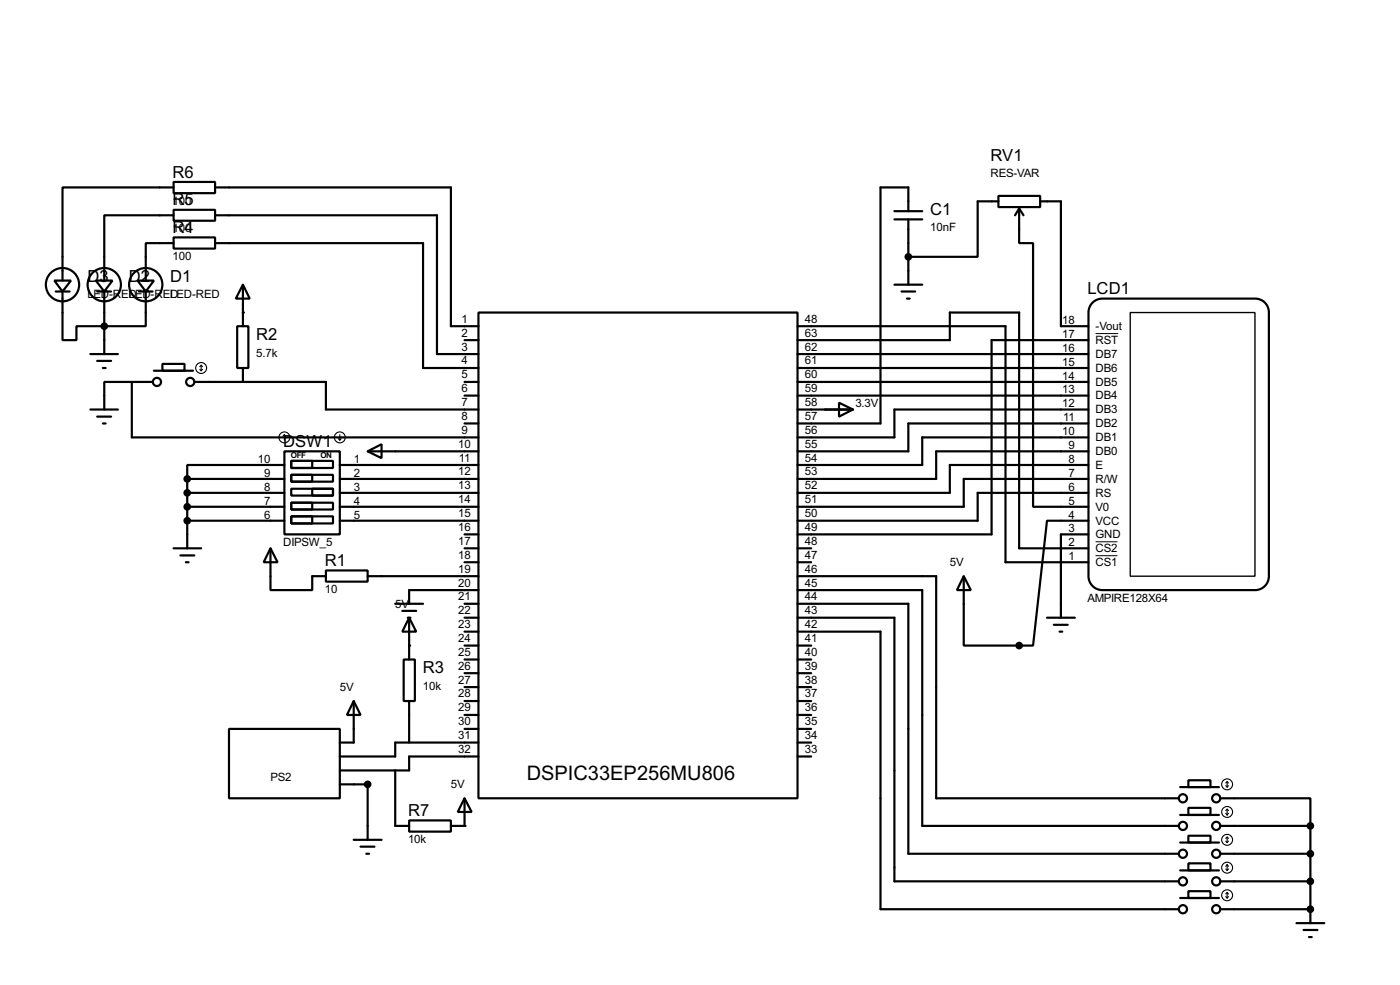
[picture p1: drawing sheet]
<svg xmlns="http://www.w3.org/2000/svg" width="256mm" height="180mm" viewBox="0 0 256 180" stroke-linecap="round" stroke-linejoin="round" font-family="sans-serif">
<g fill="none" stroke="#000" stroke-width=".4">
<path d="M31.8 38.4h7.6v2h-7.6zM31.8 33.3h7.6v2.1h-7.6zM31.8 34.3h-20.3v17.1M31.8 39.4h-12.7v12M39.4 39.4h40.7v25.4h5M39.4 34.3h43.2v25.4h2.5M163.9 38.7h5.1M166.4 38.7v-4.4h-5.1v43.2h-15.2M182.9 35.9h7.7v2h-7.7zM182.9 36.9h-3.8v10.1h-12.7M186.7 38.2v6.3h2.6v48.3h10.1M186.7 38.2l-.7 1.2"/>
<path d="M186.7 38.2l.8 1.2M190.6 36.9h3.8v22.8h5M10 51.4h3l-1.5 2zM10.2 53.4h2.6M11.5 53.4v8.9h2.5v-2.6h12.7v-6.3M17.6 51.4h3l-1.5 2zM17.8 53.4h2.6M19.1 53.4v11.4M25.2 51.4h3l-1.5 2zM25.5 53.4h2.5M31.8 43.5h7.6v2h-7.6zM31.8 44.5h-5.1v6.9"/>
<path d="M39.4 44.5h38.1v22.9h7.6M43.5 59.7h2v7.7h-2zM44.5 52.1l1.3 2.6h-2.6zM44.5 52.1v7.6M85.1 59.7h2.6zM87.7 57.2h58.4v88.9h-58.4zM146.1 59.7h2.5zM148.6 59.7h35.6v43.2h15.2M163.9 52.1h5.1M163.9 40.2h5.1M165.2 53.4h2.5M166.2 54.7h.5"/>
<path d="M166.4 40.2v11.9M200 55.6a2.55 2.55 0 0 1 2-.9h27.9a2.5 2.5 0 0 1 2.6 2.5v48.3a2.53 2.53 0 0 1-2.6 2.5h-27.9a2.56 2.56 0 0 1-2.6-2.5v-48.3l.1-.6zM16.6 75h5M16.6 64.8h5M17.8 66.1h2.6M17.8 76.3h2.6M18.9 77.5h.5M18.9 67.4h.5M24.2 69.9v10.2h60.9M28 69.9h-8.9v5.1M28.2 67.9h7.2M29.8 66.6h4v1.3h-4z"/>
<path d="M35.6 69.9h24.1v5.1h25.4M44.5 67.4v2.5M85.1 62.3h2.6zM85.1 64.8h2.6zM85.1 67.4h2.6zM85.1 69.9h2.6zM85.1 72.4h2.6zM85.1 75h2.6zM85.1 77.5h2.6zM146.1 62.3h27.9v-5.1h12.7v43.2h12.7M146.1 64.8h53.3M146.1 67.4h53.3"/>
<path d="M146.1 69.9h53.3M146.1 72.4h53.3M146.1 75h10.2M153.7 73.7l2.6 1.3-2.6 1.3zM199.4 75h-35.5v5.1h-17.8M199.4 77.5h-33v5.1h-20.3M199.4 62.3h-17.7v35.5h-35.6M34.3 87.7h17.8M34.3 87.7v12.7M34.3 90.2h17.8M34.3 92.8h17.8M34.3 95.3h17.8"/>
<path d="M52.1 82.6h10.2v15.2h-10.2zM52.1 85.1h-17.8v2.6M53.4 84.4h7.6v1.3h-7.6zM53.4 84.4h3.8v1.3h-3.8zM53.4 86.9h7.6v1.3h-7.6zM53.4 86.9h3.8v1.3h-3.8zM53.4 89.5h7.6v1.2h-7.6zM53.4 92h7.6v1.3h-7.6zM53.4 92h3.8v1.3h-3.8zM53.4 94.5h7.6v1.3h-7.6zM53.4 94.5h3.8v1.3h-3.8zM57.2 89.5h3.8v1.2h-3.8z"/>
<path d="M62.3 87.7h25.4M62.3 90.2h25.4M62.3 92.8h25.4M62.3 95.3h25.4M62.3 85.1h25.4M67.4 82.6l2.5-1.3v2.6zM67.4 82.6h20.3M85.1 80.1h2.6zM85.1 97.8h2.6M199.4 95.3h-7.6l-2.5 22.9h-12.7v-12.7M199.4 80.1h-30.4v5h-22.9M199.4 82.6h-27.9v5.1h-25.4"/>
<path d="M199.4 85.1h-25.4v5.1h-27.9M199.4 87.7h-22.8v5.1h-30.5M199.4 90.2h-20.3v5.1h-33M199.4 97.8h-5v15.3M31.8 100.4h5.1M33.1 101.7h2.5M34.1 102.9h.5M49.6 100.4l1.3 2.5h-2.6zM49.6 100.4v7.6h7.6v-2.5h2.5M59.7 104.4h7.7v2.1h-7.7zM67.4 105.5h20.3M72.4 110.5h5.1"/>
<path d="M73.7 111.8h2.6M74.7 113.1h.5M75 113.1l1.3 2.5h-2.6zM75 113.1v7.6M85.1 100.4h2.6M85.1 102.9h2.6M85.1 110.5h2.6M85.1 113.1h2.6M85.1 115.6h2.6M85.1 118.2h2.6M87.7 108h-12.7v2.5M146.1 100.4h2.5"/>
<path d="M146.1 102.9h2.5M146.1 105.5h25.4v40.6h44.5M146.1 108h22.9v43.2h47M146.1 110.5h20.3v45.8h49.6M146.1 113.1h17.8v48.2h52.1M146.1 115.6h15.2v50.8h54.7M146.1 118.2h2.5M176.6 105.5l1.3 2.5h-2.6zM191.8 113.1h5.1M193.1 114.4h2.5M194.1 115.6h.5M42 133.4h20.3v12.7h-20.3z"/>
<path d="M62.3 138.5h10.1zM64.8 128.3l1.3 2.6h-2.5zM64.8 128.3v7.6h-2.5M72.4 135.9h12.7zM72.4 135.9v2.6zM74 120.7h2v7.6h-2zM75 138.5h10.1zM75 138.5v2.5zM75 128.3v7.6M85.1 120.7h2.6M85.1 123.2h2.6M85.1 125.8h2.6"/>
<path d="M85.1 128.3h2.6M85.1 130.9h2.6M85.1 133.4h2.6M85.1 135.9h2.6M85.1 138.5h2.6M146.1 120.7h2.5M146.1 123.2h2.5M146.1 125.8h2.5M146.1 128.3h2.5M146.1 130.9h2.5M146.1 133.4h2.5M146.1 135.9h2.5"/>
<path d="M146.1 138.5h2.5M62.3 141h12.7zM62.3 143.6h5.1v10.1M64.8 153.7h5.1M66.1 155h2.5M67.1 156.3h.5M72.4 141v10.2h2.6M75 150.2h7.6v2h-7.6zM85.1 146.1l1.3 2.5h-2.5zM85.1 146.1v5.1h-2.5M216.2 144.1h7.1M216.2 149.2h7.1"/>
<path d="M216.2 154.2h7.1M216.2 159.3h7.1M217.7 142.8h4.1v1.3h-4.1zM217.7 147.9h4.1v1.3h-4.1zM217.7 153h4.1v1.2h-4.1zM217.7 158h4.1v1.3h-4.1zM223.6 146.1h16.5v5.1M223.6 151.2h16.5M223.6 156.3h16.5M240.1 151.2v17.8M216.2 164.4h7.1M217.7 163.1h4.1v1.3h-4.1z"/>
<path d="M223.6 161.3h16.5M223.6 166.4h16.5M237.5 169h5.1M238.8 170.2h2.6M239.8 171.5h.5"/>
<circle cx="11.4" cy="52.1" r="3.1"/>
<circle cx="19.1" cy="52.1" r="3.1"/>
<circle cx="26.7" cy="52.1" r="3.1"/>
<circle cx="28.7" cy="69.9" r=".75"/>
<circle cx="34.8" cy="69.9" r=".75"/>
<circle cx="216.7" cy="151.2" r=".75"/>
<circle cx="216.7" cy="156.3" r=".75"/>
<circle cx="216.7" cy="146.1" r=".75"/>
<circle cx="222.8" cy="146.1" r=".75"/>
<circle cx="222.8" cy="151.2" r=".75"/>
<circle cx="222.8" cy="156.3" r=".75"/>
<circle cx="216.7" cy="161.3" r=".75"/>
<circle cx="216.7" cy="166.4" r=".75"/>
<circle cx="222.8" cy="166.4" r=".75"/>
<circle cx="222.8" cy="161.3" r=".75"/>
</g>
<g fill="#000">
<circle cx="44.5" cy="57.2" r=".2"/>
<circle cx="75" cy="118.2" r=".2"/>
<circle cx="85.1" cy="151.2" r=".2"/>
<circle cx="240.1" cy="166.4" r=".2"/>
</g>
<g fill="none" stroke="#000" stroke-width=".2">
<path d="M36.6 67.6l.3 .3M36.9 66.9v1M36.9 66.9l-.3 .2M36.9 66.9l.2 .2M37.1 67.6l-.2 .3M52.1 79.6l-.2 .2M52.1 79.6l.3 .2M52.1 79.6v1M62.3 79.6v1M62 80.3l.3 .3M62.5 80.3l-.2 .3M224.6 143.8l.2 .3"/>
<path d="M224.6 148.9l.2 .3M224.6 154l.2 .2M224.6 159.1l.2 .2M224.8 143.1v1M224.8 148.1v1.1M224.8 153.2v1M224.8 158.3v1M224.8 143.1l-.2 .2M224.8 143.1l.3 .2M224.8 148.1l-.2 .3M224.8 148.1l.3 .3M224.8 153.2l-.2 .3"/>
<path d="M224.8 153.2l.3 .3M224.8 158.3l-.2 .3M224.8 158.3l.3 .3M225.1 143.8l-.3 .3M225.1 148.9l-.3 .3M225.1 154l-.3 .2M225.1 159.1l-.3 .2M224.6 164.1l.2 .3M224.8 163.4v1M224.8 163.4l-.2 .2M224.8 163.4l.3 .2M225.1 164.1l-.3 .3"/>
<circle cx="36.8" cy="67.4" r="1"/>
<circle cx="52.1" cy="80.1" r="1"/>
<circle cx="62.2" cy="80.1" r="1"/>
<circle cx="224.8" cy="158.8" r="1"/>
<circle cx="224.8" cy="143.6" r="1"/>
<circle cx="224.8" cy="148.6" r="1"/>
<circle cx="224.8" cy="153.7" r="1"/>
<circle cx="224.8" cy="163.9" r="1"/>
</g>
<path d="M207.1 57.2h22.8v48.3h-22.8z" fill="none" stroke="#000" stroke-width=".25"/>
<path d="M200.7 61.1h4.2M200.7 99.2h4M200.7 101.7h4" fill="none" stroke="#000" stroke-width=".18"/>
<g fill="#000" stroke="#000" stroke-width=".4">
<circle cx="19.1" cy="59.7" r=".5"/>
<circle cx="166.4" cy="47" r=".5"/>
<circle cx="34.3" cy="90.2" r=".5"/>
<circle cx="34.3" cy="95.3" r=".5"/>
<circle cx="34.3" cy="92.8" r=".5"/>
<circle cx="34.3" cy="87.7" r=".5"/>
<circle cx="186.7" cy="118.2" r=".5"/>
<circle cx="67.3" cy="143.6" r=".5"/>
<circle cx="240" cy="151.2" r=".5"/>
<circle cx="240" cy="156.3" r=".5"/>
<circle cx="240" cy="161.3" r=".5"/>
<circle cx="240" cy="166.4" r=".5"/>
</g>
<text font-size="4.1" x="96.5" y="142.8">DSPIC33EP256MU806</text>
<g font-size="3.4">
<text x="181.5" y="29.5">RV1</text>
<text x="31.6" y="32.5">R6</text>
<text x="31.6" y="37.6">R5</text>
<text x="170.4" y="39.4">C1</text>
<text x="31.6" y="42.7">R4</text>
<text x="16" y="51.6">D3</text>
<text x="23.6" y="51.6">D2</text>
<text x="31.2" y="51.6">D1</text>
<text x="199.2" y="53.9">LCD1</text>
<text x="47" y="62.3">R2</text>
<text x="51.9" y="81.8">DSW1</text>
<text x="59.5" y="103.6">R1</text>
<text x="77.5" y="123.3">R3</text>
<text x="74.8" y="149.4">R7</text>
</g>
<g font-size="2.4">
<text x="181.5" y="32.5">RES-VAR</text>
<text x="31.6" y="37.4">100</text>
<text x="31.6" y="47.6">100</text>
<text x="31.6" y="42.5">100</text>
<text x="170.4" y="42.3">10nF</text>
<text x="16" y="54.6">LED-RED</text>
<text x="23.6" y="54.6">LED-RED</text>
<text x="31.2" y="54.6">LED-RED</text>
<text x="84.6" y="59.1">1</text>
<text x="147.5" y="59.1">48</text>
<text x="194.6" y="59.3">18</text>
<text x="47" y="65.3">5.7k</text>
<text x="84.6" y="61.6">2</text>
<text x="84.6" y="64.2">3</text>
<text x="147.5" y="64.2">62</text>
<text x="147.5" y="61.6">63</text>
<text x="194.6" y="64.4">16</text>
<text x="194.6" y="61.9">17</text>
<text x="200.7" y="65.5">DB7</text>
<text x="200.7" y="63">RST</text>
<text x="200.7" y="60.4">-Vout</text>
<text x="84.6" y="66.7">4</text>
<text x="84.6" y="69.3">5</text>
<text x="84.6" y="71.8">6</text>
<text x="147.5" y="71.8">59</text>
<text x="147.5" y="69.3">60</text>
<text x="147.5" y="66.7">61</text>
<text x="194.6" y="72">13</text>
<text x="194.6" y="69.5">14</text>
<text x="194.6" y="67">15</text>
<text x="200.7" y="70.6">DB5</text>
<text x="200.7" y="68.1">DB6</text>
<text x="84.6" y="74.3">7</text>
<text x="84.6" y="76.9">8</text>
<text x="147.5" y="76.9">57</text>
<text x="147.5" y="74.3">58</text>
<text x="156.7" y="74.6">3.3V</text>
<text x="194.6" y="74.6">12</text>
<text x="194.7" y="77.1">11</text>
<text x="200.7" y="75.7">DB3</text>
<text x="200.7" y="73.1">DB4</text>
<text x="84" y="82">10</text>
<text x="84.6" y="79.4">9</text>
<text x="147.5" y="82">55</text>
<text x="147.5" y="79.4">56</text>
<text x="194.6" y="79.7">10</text>
<text x="195.8" y="82.2">9</text>
<text x="200.7" y="83.3">DB0</text>
<text x="200.7" y="80.8">DB1</text>
<text x="200.7" y="78.2">DB2</text>
<text x="47.3" y="84.7">10</text>
<text x="48.4" y="87.3">9</text>
<text x="48.4" y="89.8">8</text>
<text x="64.8" y="84.7">1</text>
<text x="64.8" y="87.3">2</text>
<text x="64.8" y="89.8">3</text>
<text x="84" y="87">12</text>
<text x="84" y="89.6">13</text>
<text x="84.1" y="84.5">11</text>
<text x="147.5" y="89.6">52</text>
<text x="147.5" y="87">53</text>
<text x="147.5" y="84.5">54</text>
<text x="195.8" y="89.8">6</text>
<text x="195.8" y="87.3">7</text>
<text x="195.8" y="84.7">8</text>
<text x="200.7" y="88.4">R/W</text>
<text x="200.7" y="85.8">E</text>
<text x="48.4" y="92.4">7</text>
<text x="48.4" y="94.9">6</text>
<text x="64.8" y="92.4">4</text>
<text x="64.8" y="94.9">5</text>
<text x="84" y="92.1">14</text>
<text x="84" y="94.7">15</text>
<text x="147.5" y="94.7">50</text>
<text x="147.5" y="92.1">51</text>
<text x="195.8" y="94.9">4</text>
<text x="195.8" y="92.4">5</text>
<text x="200.7" y="93.5">V0</text>
<text x="200.7" y="90.9">RS</text>
<text x="51.9" y="99.9">DIPSW_5</text>
<text x="84" y="97.2">16</text>
<text x="84" y="99.7">17</text>
<text x="147.5" y="99.7">48</text>
<text x="147.5" y="97.2">49</text>
<text x="195.8" y="100">2</text>
<text x="195.8" y="97.4">3</text>
<text x="200.7" y="101.1">CS2</text>
<text x="200.7" y="98.5">GND</text>
<text x="200.7" y="96">VCC</text>
<text x="84" y="102.3">18</text>
<text x="84" y="104.8">19</text>
<text x="84" y="107.4">20</text>
<text x="147.5" y="107.4">45</text>
<text x="147.5" y="104.8">46</text>
<text x="147.5" y="102.3">47</text>
<text x="174" y="103.6">5V</text>
<text x="195.8" y="102.5">1</text>
<text x="200.7" y="103.6">CS1</text>
<text x="59.5" y="108.6">10</text>
<text x="72.4" y="111.2">5V</text>
<text x="84" y="112.4">22</text>
<text x="84" y="109.9">21</text>
<text x="147.5" y="112.4">43</text>
<text x="147.5" y="109.9">44</text>
<text x="199.2" y="110.1">AMPIRE128X64</text>
<text x="84" y="115">23</text>
<text x="84" y="117.5">24</text>
<text x="147.5" y="117.5">41</text>
<text x="147.5" y="115">42</text>
<text x="84" y="120.1">25</text>
<text x="84" y="122.6">26</text>
<text x="84" y="125.1">27</text>
<text x="147.5" y="125.1">38</text>
<text x="147.5" y="122.6">39</text>
<text x="147.5" y="120.1">40</text>
<text x="62.3" y="126.5">5V</text>
<text x="77.5" y="126.2">10k</text>
<text x="84" y="127.7">28</text>
<text x="84" y="130.2">29</text>
<text x="147.5" y="130.2">36</text>
<text x="147.5" y="127.7">37</text>
<text x="84" y="132.8">30</text>
<text x="84" y="135.3">31</text>
<text x="84" y="137.8">32</text>
<text x="147.5" y="137.8">33</text>
<text x="147.5" y="135.3">34</text>
<text x="147.5" y="132.8">35</text>
<text x="49.6" y="142.9">PS2</text>
<text x="82.6" y="144.3">5V</text>
<text x="74.8" y="154.3">10k</text>
</g>
<g font-size="1.7">
<text x="53.3" y="83.9">OFF</text>
<text x="58.7" y="83.9">ON</text>
</g>
</svg>
